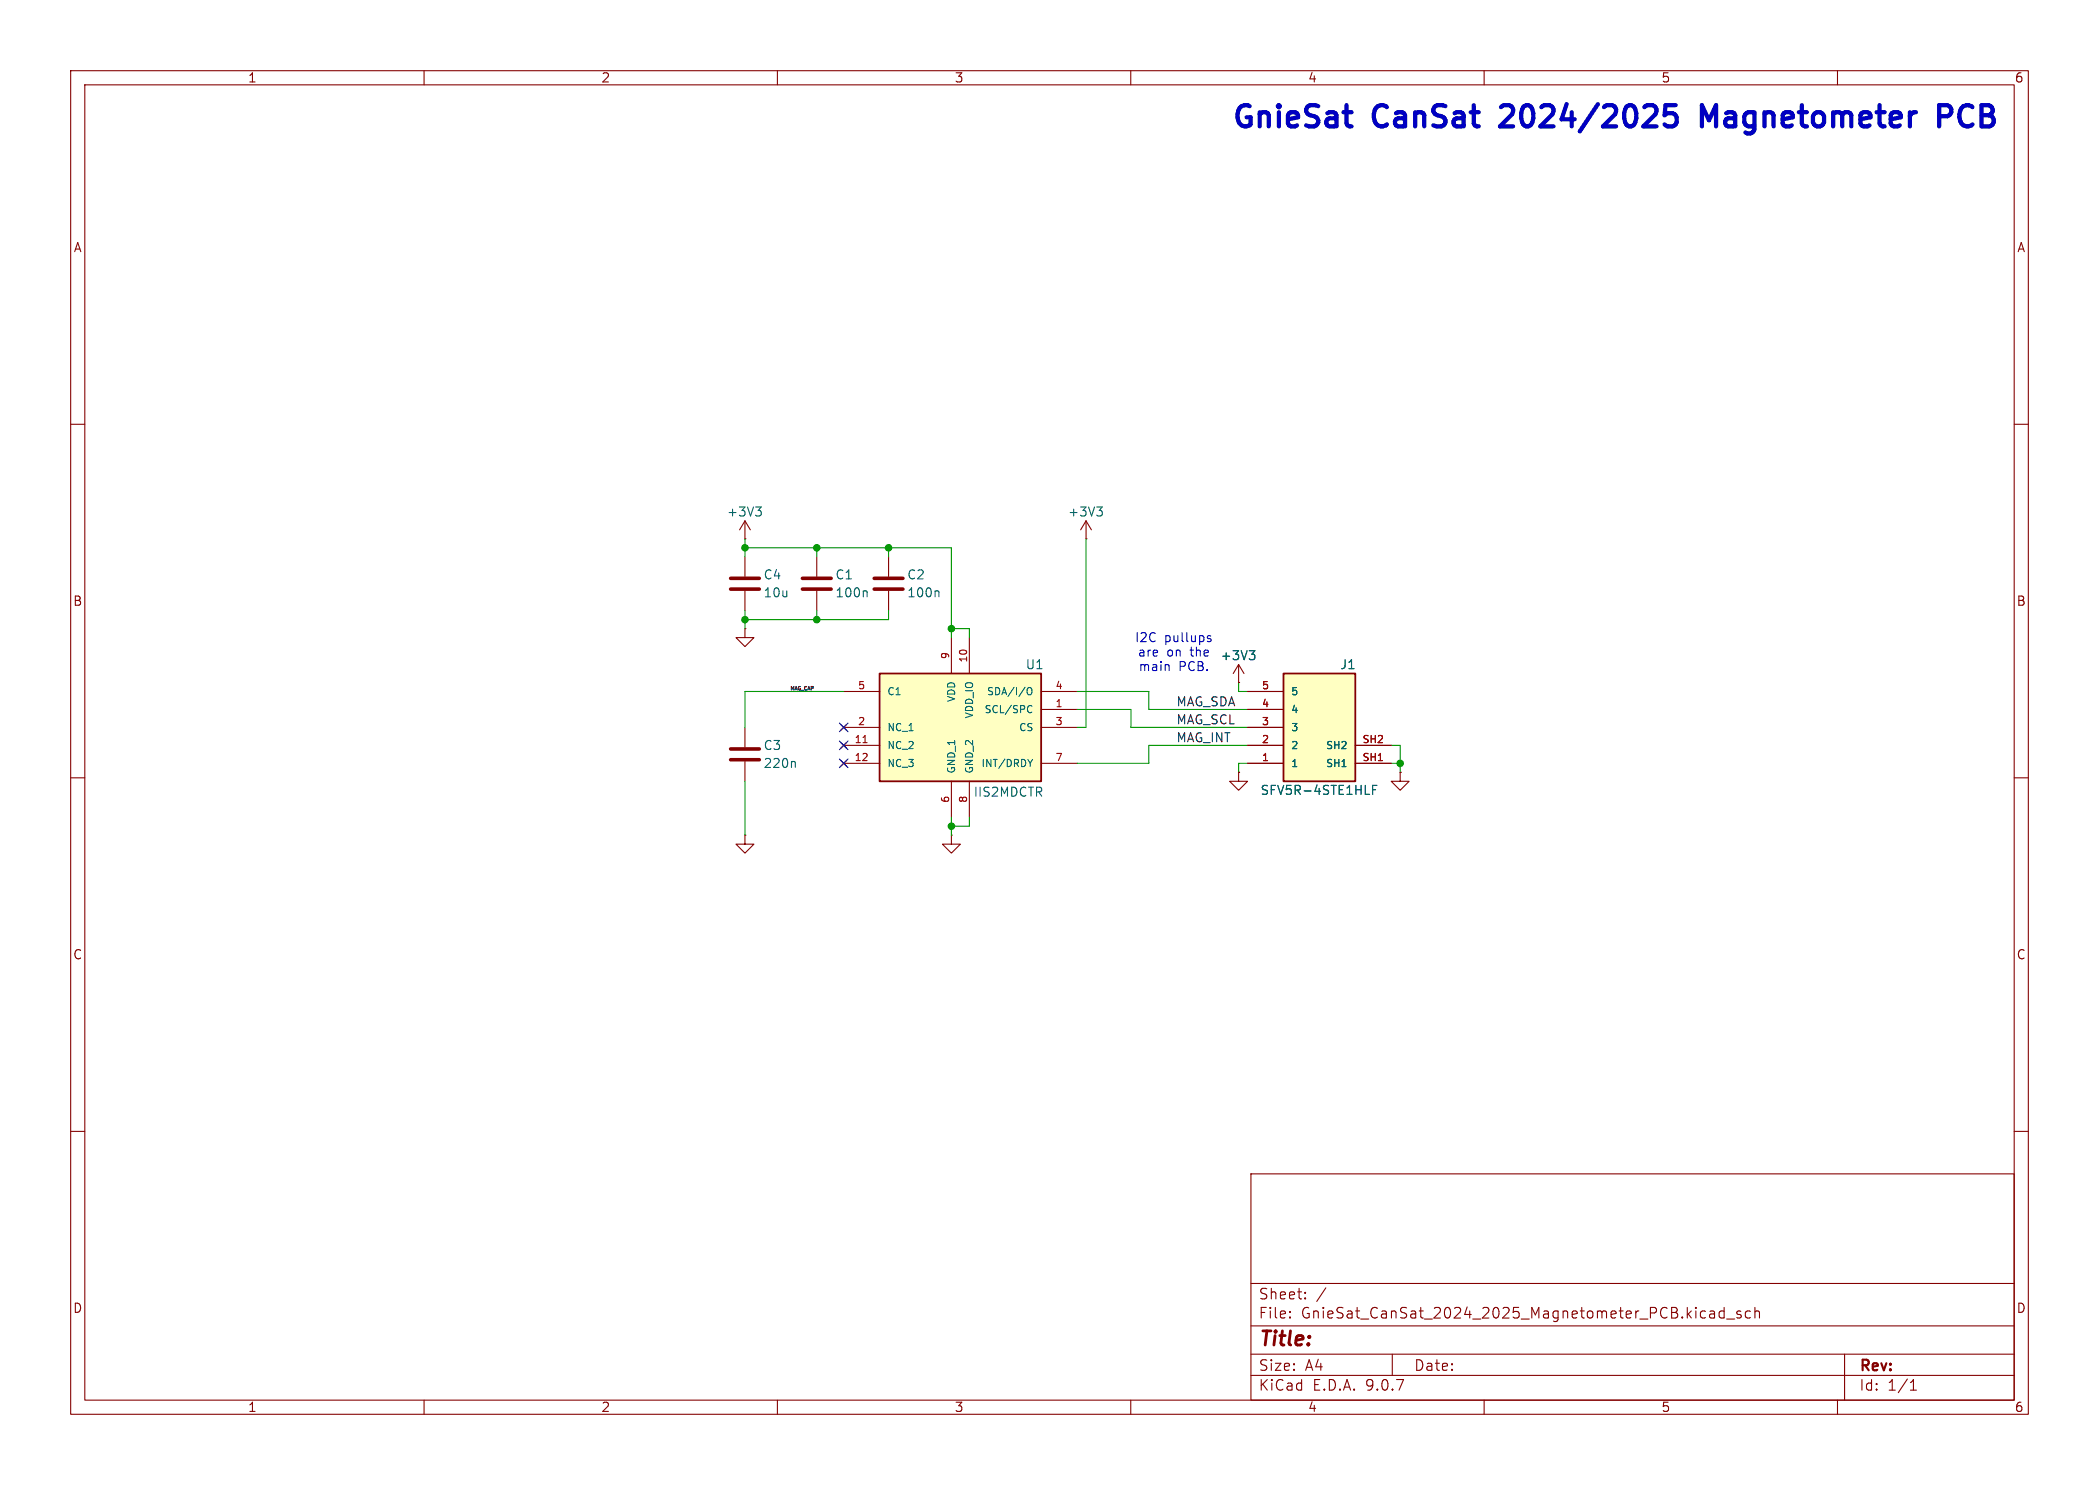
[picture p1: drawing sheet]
<svg xmlns="http://www.w3.org/2000/svg" width="297mm" height="210mm" viewBox="0 0 297 210" stroke-linecap="round" stroke-linejoin="round" font-family="sans-serif">
<g fill="none" stroke="#840000" stroke-width=".15">
<path d="M10 10h277v190h-277zM12 12h273v186h-273zM60 10v2M110 10v2M160 10v2M210 10v2M260 10v2M10 60h2M153.7 76.2h.1M153.7 73.7l-.8 1.2M153.7 73.7l.7 1.2M153.7 73.7v2.5"/>
<path d="M285 60h2M175.3 96.5h.1M175.3 94l-.8 1.3M175.3 94l.7 1.3M175.3 94v2.5M10 110h2M134.6 118.1v1.3h1.3l-1.3 1.3-1.3-1.3h1.3M134.6 118.1h.1M198.1 109.2v1.3h1.3l-1.3 1.3-1.3-1.3h1.3M198.1 109.2h.1M285 110h2M10 160h2"/>
<path d="M177 166h108v32h-108zM285 160h2M60 198v2M110 198v2M160 198v2M177 194.5h108M177 191.5h108M177 187.5h108M177 181.5h108M182.5 186.3h.1l-.1 .1M182.5 186.3v.1M182.5 185.5v.1"/>
<path d="M182.5 185.5h.1l-.1 .1M184.7 183.6v.1M184.7 183.6h-.1l.1 .1M184.7 182.8v.1M184.7 182.8h-.1l.1 .1M187.6 182.1l-1.3 2M197 191.5v3M210 198v2M241.9 186.2l.2 .2 .5-.1M242 185.5l.1-.1 .4 .1 .1 .9M242.6 185.8h-.5l-.2 .2M244 185.5l-.5-.1-.3 .3v.4l.2 .2 .1 .1 .5-.1"/>
<path d="M244 184.9v1.5M244.3 186.5h1.2M246.3 185.5l-.3-.1-.3 .2 .1 .2 .5 .2 .1 .1-.1 .2-.1 .1-.5-.1M247.7 185.5l-.5-.1-.2 .3v.4l.1 .2 .1 .1 .5-.1M248.3 185.5a.37 .37 0 0 1 .7 .1v.8M248.3 184.9v1.5M260 198v2M261 191.5v6.5M270.3 196.6h.9M270.3 195.5l.4-.4v1.5"/>
</g>
<path d="M155.2 71.7h.8l-.5 .5M155.7 72.2l.3 .2v.3l-.3 .3M176.8 92h.8l-.5 .5M177.3 92.5l.3 .2v.3l-.3 .3" fill="none" stroke="#006464" stroke-width=".15"/>
<path d="M124.5 95.3h22.8v15.2h-22.8z" fill="#ffffc2"/>
<path d="M124.5 95.3h22.8v15.2h-22.8z" fill="none" stroke="#840000" stroke-width=".25"/>
<g fill="none" stroke="#840000" stroke-width=".15">
<path d="M115.6 78.7v2.8M115.6 83.6v2.8M119.4 97.8h5.1M134.6 90.2v5.1M137.2 90.2v5.1M147.3 97.8h5.1M119 102.5l.8 .8M119 105l.8 .8M119 107.6l.8 .7M119.4 102.9h5.1M119.4 108h5.1M119.4 105.4h5.1"/>
<path d="M119.8 102.5l-.8 .8M119.8 105l-.8 .8M119.8 107.6l-.8 .7M134.6 110.5v5.1M137.2 110.5v5.1M147.3 100.3h5.1M147.3 102.9h5.1M147.3 108h5.1M175.3 109.2v1.3h1.2l-1.2 1.3-1.3-1.3h1.3M175.3 109.2h.1"/>
</g>
<path d="M122.5 83.6l.2 .1v.7M145.5 97.3l.1-.1a.34 .34 0 0 1 .4 .4v.3a.34 .34 0 0 1-.3 .4 .34 .34 0 0 1-.4-.4v-.3zM145.6 99.8h.2l.2 .1M146 100.7l-.2 .1-.2-.1M146.1 107.4l-.3 .5" fill="none" stroke="#006464" stroke-width=".15"/>
<path d="M122.1 105h.6" fill="none" stroke="#a90000" stroke-width=".15"/>
<path d="M113.5 81.8h4.1M113.5 83.3h4.1" fill="none" stroke="#840000" stroke-width=".51"/>
<path d="M181.6 95.3h10.2v15.2h-10.2z" fill="#ffffc2"/>
<path d="M181.6 95.3h10.2v15.2h-10.2z" fill="none" stroke="#840000" stroke-width=".25"/>
<g fill="none" stroke="#840000" stroke-width=".15">
<path d="M105.4 76.2h.1M105.4 73.7v2.5M105.4 78.7v2.8M105.4 73.7l-.8 1.2M105.4 73.7l.8 1.2M125.7 78.7v2.8M105.4 88.9v1.3h1.3l-1.3 1.2-1.3-1.2h1.3M105.4 88.9h.1M105.4 83.6v2.8M125.7 83.6v2.8M175.3 96.5h.1M176.5 97.8h5.1"/>
<path d="M105.4 118.1v1.3h1.3l-1.3 1.3-1.3-1.3h1.3M105.4 118.1h.1M105.4 102.9v2.8M105.4 107.7v2.8M175.3 109.2h.1M176.5 108h5.1M176.5 105.4h5.1M176.5 102.9h5.1M176.5 100.3h5.1M191.8 108h5M191.8 105.4h5M198.1 109.2h.1"/>
</g>
<path d="M106.9 71.7h.8l-.4 .5M107.5 72.2l.2 .2v.3l-.2 .3M132.7 83.6l.2 .1v.7M176.8 92h.8l-.5 .5M177.3 92.5l.3 .2v.3l-.3 .3M112.4 107.7l.1 .2v.6M194.2 111.7h.4M194.8 111.1h-.6v1.2" fill="none" stroke="#006464" stroke-width=".15"/>
<path d="M103.4 81.8h4M103.4 83.3h4M123.7 81.8h4.1M123.7 83.3h4.1M103.4 105.9h4M103.4 107.4h4" fill="none" stroke="#840000" stroke-width=".51"/>
<g fill="none" stroke="#009600" stroke-width=".15">
<path d="M105.4 77.5h29.2v12.7M105.4 76.2v2.5M115.6 77.5v1.2M125.7 77.5v1.2M153.7 76.2v26.7h-1.3M105.4 86.4v2.5M115.6 86.4v1.2M119.4 97.8h-14v5.1M125.7 86.4v1.2h-20.3M134.6 88.9h2.6v1.3M152.4 97.8h10.2v2.5h13.9M175.3 96.5v1.3h1.2"/>
<path d="M105.4 110.5v7.6M134.6 115.6v2.5M137.2 115.6v1.2h-2.6M152.4 100.3h7.6v2.6h16.5M176.5 105.4h-13.9v2.6h-10.2M176.5 108h-1.2v1.2M196.8 108h1.3M196.8 105.4h1.3v3.8"/>
</g>
<path d="M118.8 104.8l1.2 1.2M118.8 102.3l1.2 1.2M118.8 107.3l1.2 1.3M120 104.8l-1.2 1.2M120 102.3l-1.2 1.2M120 107.3l-1.2 1.3" fill="none" stroke="#000084" stroke-width=".15"/>
<path d="M165.4 94v.8M170.9 90.3l.4 .1 .1 .2-.2 .1h-.4M170.9 90h.4" fill="none" stroke="#0000c2" stroke-width=".15"/>
<path d="M190.1 15.9h1.1M191 17.9h.2M214 16.2l-1.8 1.7h1.9M237.1 14.9h-1.4l-.2 1.4 .5-.3h.7l.3 .2 .2 .4v.7l-.1 .3-.4 .3h-.7l-.5-.3M242.8 14.9l-1 2.1-1-2.1v3M274.4 16.4h1.1a.81 .81 0 0 0 .6-.7 .81 .81 0 0 0-.6-.8h-1.1v3" fill="none" stroke="#0000c2" stroke-width=".6"/>
<g fill="#009600" stroke="#009600" stroke-width=".15">
<circle cx="198.1" cy="108" r=".46"/>
<circle cx="134.6" cy="88.9" r=".46"/>
<circle cx="115.6" cy="77.5" r=".46"/>
<circle cx="134.6" cy="116.8" r=".46"/>
<circle cx="115.6" cy="87.6" r=".46"/>
<circle cx="105.4" cy="87.6" r=".46"/>
<circle cx="125.7" cy="77.5" r=".46"/>
<circle cx="105.4" cy="77.5" r=".46"/>
</g>
<g font-size="4.2" fill="#0000c2">
<text x="173.9" y="18.9">GnieSat</text>
<text x="194.4" y="18.9">CanSat</text>
<text x="213.6" y="18.9">2024/2025</text>
<text x="243.1" y="18.9">Magnetometer</text>
<text x="277.9" y="18.9">PCB</text>
</g>
<text font-size="2.8" fill="#840000" x="178" y="190.9">Title:</text>
<g font-size="2.1" fill="#840000">
<text x="178" y="184">Sheet:</text>
<text x="178" y="186.7">File:</text>
<text x="184.1" y="186.7">GnieSat_CanSat_2024_2025_Magnetometer_PCB.kicad_sch</text>
<text x="178" y="196.9">KiCad</text>
<text x="178" y="194.1">Size:</text>
<text x="184.7" y="194.1">A4</text>
<text x="185.7" y="196.9">E.D.A.</text>
<text x="193.3" y="196.9">9.0.7</text>
<text x="200" y="194.1">Date:</text>
<text x="263" y="194.3">Rev:</text>
<text x="263" y="196.9">Id:</text>
<text x="267.1" y="196.9">1/1</text>
</g>
<g font-size="1.8" fill="#840000">
<text x="35" y="11.9">1</text>
<text x="85" y="11.9">2</text>
<text x="135" y="11.9">3</text>
<text x="185" y="11.9">4</text>
<text x="235" y="11.9">5</text>
<text x="285" y="11.9">6</text>
<text x="10.3" y="35.9">A</text>
<text x="285.3" y="35.9">A</text>
<text x="10.3" y="85.9">B</text>
<text x="285.3" y="85.9">B</text>
<text x="10.3" y="135.9">C</text>
<text x="285.3" y="135.9">C</text>
<text x="10.3" y="185.9">D</text>
<text x="285.3" y="185.9">D</text>
<text x="35" y="199.9">1</text>
<text x="85" y="199.9">2</text>
<text x="135" y="199.9">3</text>
<text x="185" y="199.9">4</text>
<text x="235" y="199.9">5</text>
<text x="285" y="199.9">6</text>
</g>
<g font-size="1.8" fill="#006464">
<text x="102.8" y="73.3">+3V3</text>
<text x="151" y="73.3">+3V3</text>
<text x="108" y="82.1">C4</text>
<text x="118.1" y="82.1">C1</text>
<text x="128.3" y="82.1">C2</text>
<text x="108" y="84.7">10u</text>
<text x="118.1" y="84.7">100n</text>
<text x="128.3" y="84.7">100n</text>
<text x="145" y="94.8">U1</text>
<text x="172.6" y="93.6">+3V3</text>
<text x="189.6" y="94.8">J1</text>
<text x="108" y="106.3">C3</text>
<text x="108" y="108.8">220n</text>
<text x="137.7" y="112.9">IIS2MDCTR</text>
<text x="178.3" y="112.6">SFV5R-4STE1HLF</text>
</g>
<g font-size="1.8" fill="#0000c2">
<text x="160.5" y="91">I2C</text>
<text x="160.9" y="93.1">are</text>
<text x="161" y="95.1">main</text>
<text x="164.8" y="91">pullups</text>
<text x="165.1" y="93.1">on</text>
<text x="166.8" y="95.1">PCB.</text>
<text x="168.6" y="93.1">the</text>
</g>
<g font-size="1.8" fill="#0f0f0f">
<text x="166.4" y="100">MAG_SDA</text>
<text x="166.4" y="102.5">MAG_SCL</text>
<text x="166.4" y="105.1">MAG_INT</text>
</g>
<g font-size="1.4" fill="#a90000">
<text x="134.4" y="93.3" transform="rotate(-90 134.4 93.3)">9</text>
<text x="136.9" y="93.8" transform="rotate(-90 136.9 93.8)">10</text>
<text x="121.3" y="97.5">5</text>
<text x="149.2" y="100.1">1</text>
<text x="149.2" y="97.5">4</text>
<text x="178.5" y="100.1">4</text>
<text x="178.5" y="97.5">5</text>
<text x="120.8" y="105.2">11</text>
<text x="120.8" y="107.7">12</text>
<text x="121.3" y="102.6">2</text>
<text x="149.2" y="102.6">3</text>
<text x="149.2" y="107.7">7</text>
<text x="178.5" y="107.7">1</text>
<text x="178.5" y="105.2">2</text>
<text x="178.5" y="102.6">3</text>
<text x="192.7" y="107.7">SH1</text>
<text x="192.7" y="105.2">SH2</text>
<text x="134.4" y="113.6" transform="rotate(-90 134.4 113.6)">6</text>
<text x="136.9" y="113.6" transform="rotate(-90 136.9 113.6)">8</text>
</g>
<g font-size="1.4" fill="#006464">
<text x="125.5" y="98.5">C1</text>
<text x="135.4" y="99.4" transform="rotate(-90 135.4 99.4)">VDD</text>
<text x="137.9" y="101.7" transform="rotate(-90 137.9 101.7)">VDD_IO</text>
<text x="139.2" y="101.1">SCL/SPC</text>
<text x="139.5" y="98.5">SDA/I/O</text>
<text x="182.6" y="101.1">4</text>
<text x="182.6" y="98.5">5</text>
<text x="125.5" y="103.6">NC_1</text>
<text x="125.5" y="106.1">NC_2</text>
<text x="144.1" y="103.6">CS</text>
<text x="182.6" y="106.1">2</text>
<text x="182.6" y="103.6">3</text>
<text x="187.5" y="106.1">SH2</text>
<text x="125.5" y="108.7">NC_3</text>
<text x="135.4" y="109.5" transform="rotate(-90 135.4 109.5)">GND_1</text>
<text x="137.9" y="109.5" transform="rotate(-90 137.9 109.5)">GND_2</text>
<text x="138.7" y="108.7">INT/DRDY</text>
<text x="182.6" y="108.7">1</text>
<text x="187.5" y="108.7">SH1</text>
</g>
<text font-size=".7" fill="#0f0f0f" x="111.8" y="97.7">MAG_CAP</text>
</svg>
